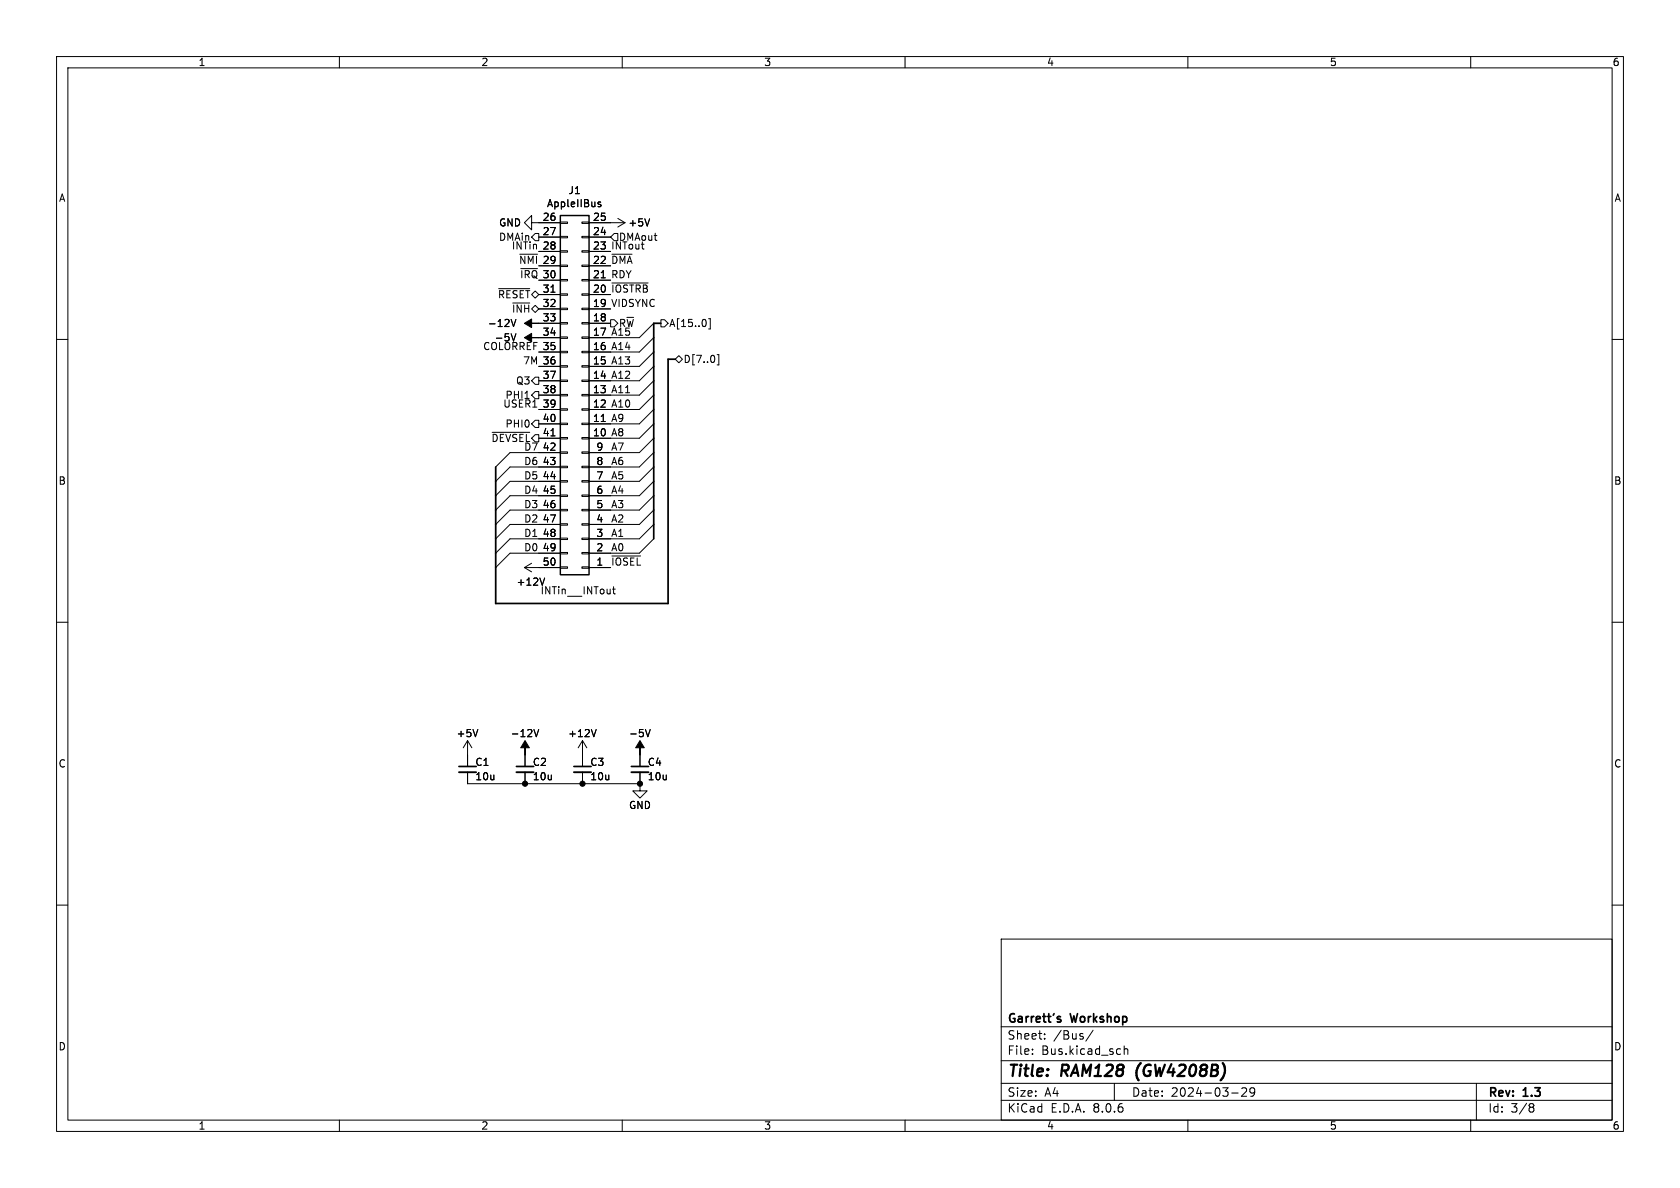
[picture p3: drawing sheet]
(kicad_sch
 (version 20231120)
 (generator "eeschema")
 (generator_version "8.0")
 (paper "A4")
 (title_block
  (title "RAM128 (GW4208B)")
  (date "2024-03-29")
  (rev "1.3")
  (company "Garrett's Workshop"))
 (lib_symbols
  (symbol "Connector_Generic:Conn_02x25_Counter_Clockwise"
   (pin_names
    (offset 1.016) hide) (exclude_from_sim no) (in_bom yes) (on_board yes)
   (property "Reference" "J" (at 1.27 33.02 0) (effects (font (size 1.27 1.27))))
   (property "Value" "Conn_02x25_Counter_Clockwise" (at 1.27 -33.02 0) (effects (font (size 1.27 1.27))))
   (property "Footprint" "" (at 0 0 0) (effects (font (size 1.27 1.27)) (hide yes)))
   (property "Datasheet" "~" (at 0 0 0) (effects (font (size 1.27 1.27)) (hide yes)))
   (property "Description" "Generic connector, double row, 02x25, counter clockwise pin numbering scheme (similar to DIP packge numbering), script generated (kicad-library-utils/schlib/autogen/connector/)" (at 0 0 0) (effects (font (size 1.27 1.27)) (hide yes)))
   (symbol "Conn_02x25_Counter_Clockwise_1_1"
    (rectangle (start -1.27 -30.353) (end 0 -30.607) (stroke (width 0.1524) (type default)) (fill (type none)))
    (rectangle (start -1.27 -27.813) (end 0 -28.067) (stroke (width 0.1524) (type default)) (fill (type none)))
    (rectangle (start -1.27 -25.273) (end 0 -25.527) (stroke (width 0.1524) (type default)) (fill (type none)))
    (rectangle (start -1.27 -22.733) (end 0 -22.987) (stroke (width 0.1524) (type default)) (fill (type none)))
    (rectangle (start -1.27 -20.193) (end 0 -20.447) (stroke (width 0.1524) (type default)) (fill (type none)))
    (rectangle (start -1.27 -17.653) (end 0 -17.907) (stroke (width 0.1524) (type default)) (fill (type none)))
    (rectangle (start -1.27 -15.113) (end 0 -15.367) (stroke (width 0.1524) (type default)) (fill (type none)))
    (rectangle (start -1.27 -12.573) (end 0 -12.827) (stroke (width 0.1524) (type default)) (fill (type none)))
    (rectangle (start -1.27 -10.033) (end 0 -10.287) (stroke (width 0.1524) (type default)) (fill (type none)))
    (rectangle (start -1.27 -7.493) (end 0 -7.747) (stroke (width 0.1524) (type default)) (fill (type none)))
    (rectangle (start -1.27 -4.953) (end 0 -5.207) (stroke (width 0.1524) (type default)) (fill (type none)))
    (rectangle (start -1.27 -2.413) (end 0 -2.667) (stroke (width 0.1524) (type default)) (fill (type none)))
    (rectangle (start -1.27 0.127) (end 0 -0.127) (stroke (width 0.1524) (type default)) (fill (type none)))
    (rectangle (start -1.27 2.667) (end 0 2.413) (stroke (width 0.1524) (type default)) (fill (type none)))
    (rectangle (start -1.27 5.207) (end 0 4.953) (stroke (width 0.1524) (type default)) (fill (type none)))
    (rectangle (start -1.27 7.747) (end 0 7.493) (stroke (width 0.1524) (type default)) (fill (type none)))
    (rectangle (start -1.27 10.287) (end 0 10.033) (stroke (width 0.1524) (type default)) (fill (type none)))
    (rectangle (start -1.27 12.827) (end 0 12.573) (stroke (width 0.1524) (type default)) (fill (type none)))
    (rectangle (start -1.27 15.367) (end 0 15.113) (stroke (width 0.1524) (type default)) (fill (type none)))
    (rectangle (start -1.27 17.907) (end 0 17.653) (stroke (width 0.1524) (type default)) (fill (type none)))
    (rectangle (start -1.27 20.447) (end 0 20.193) (stroke (width 0.1524) (type default)) (fill (type none)))
    (rectangle (start -1.27 22.987) (end 0 22.733) (stroke (width 0.1524) (type default)) (fill (type none)))
    (rectangle (start -1.27 25.527) (end 0 25.273) (stroke (width 0.1524) (type default)) (fill (type none)))
    (rectangle (start -1.27 28.067) (end 0 27.813) (stroke (width 0.1524) (type default)) (fill (type none)))
    (rectangle (start -1.27 30.607) (end 0 30.353) (stroke (width 0.1524) (type default)) (fill (type none)))
    (rectangle (start -1.27 31.75) (end 3.81 -31.75) (stroke (width 0.254) (type default)) (fill (type background)))
    (rectangle (start 3.81 -30.353) (end 2.54 -30.607) (stroke (width 0.1524) (type default)) (fill (type none)))
    (rectangle (start 3.81 -27.813) (end 2.54 -28.067) (stroke (width 0.1524) (type default)) (fill (type none)))
    (rectangle (start 3.81 -25.273) (end 2.54 -25.527) (stroke (width 0.1524) (type default)) (fill (type none)))
    (rectangle (start 3.81 -22.733) (end 2.54 -22.987) (stroke (width 0.1524) (type default)) (fill (type none)))
    (rectangle (start 3.81 -20.193) (end 2.54 -20.447) (stroke (width 0.1524) (type default)) (fill (type none)))
    (rectangle (start 3.81 -17.653) (end 2.54 -17.907) (stroke (width 0.1524) (type default)) (fill (type none)))
    (rectangle (start 3.81 -15.113) (end 2.54 -15.367) (stroke (width 0.1524) (type default)) (fill (type none)))
    (rectangle (start 3.81 -12.573) (end 2.54 -12.827) (stroke (width 0.1524) (type default)) (fill (type none)))
    (rectangle (start 3.81 -10.033) (end 2.54 -10.287) (stroke (width 0.1524) (type default)) (fill (type none)))
    (rectangle (start 3.81 -7.493) (end 2.54 -7.747) (stroke (width 0.1524) (type default)) (fill (type none)))
    (rectangle (start 3.81 -4.953) (end 2.54 -5.207) (stroke (width 0.1524) (type default)) (fill (type none)))
    (rectangle (start 3.81 -2.413) (end 2.54 -2.667) (stroke (width 0.1524) (type default)) (fill (type none)))
    (rectangle (start 3.81 0.127) (end 2.54 -0.127) (stroke (width 0.1524) (type default)) (fill (type none)))
    (rectangle (start 3.81 2.667) (end 2.54 2.413) (stroke (width 0.1524) (type default)) (fill (type none)))
    (rectangle (start 3.81 5.207) (end 2.54 4.953) (stroke (width 0.1524) (type default)) (fill (type none)))
    (rectangle (start 3.81 7.747) (end 2.54 7.493) (stroke (width 0.1524) (type default)) (fill (type none)))
    (rectangle (start 3.81 10.287) (end 2.54 10.033) (stroke (width 0.1524) (type default)) (fill (type none)))
    (rectangle (start 3.81 12.827) (end 2.54 12.573) (stroke (width 0.1524) (type default)) (fill (type none)))
    (rectangle (start 3.81 15.367) (end 2.54 15.113) (stroke (width 0.1524) (type default)) (fill (type none)))
    (rectangle (start 3.81 17.907) (end 2.54 17.653) (stroke (width 0.1524) (type default)) (fill (type none)))
    (rectangle (start 3.81 20.447) (end 2.54 20.193) (stroke (width 0.1524) (type default)) (fill (type none)))
    (rectangle (start 3.81 22.987) (end 2.54 22.733) (stroke (width 0.1524) (type default)) (fill (type none)))
    (rectangle (start 3.81 25.527) (end 2.54 25.273) (stroke (width 0.1524) (type default)) (fill (type none)))
    (rectangle (start 3.81 28.067) (end 2.54 27.813) (stroke (width 0.1524) (type default)) (fill (type none)))
    (rectangle (start 3.81 30.607) (end 2.54 30.353) (stroke (width 0.1524) (type default)) (fill (type none)))
    (pin passive line (at -5.08 30.48 0) (length 3.81) (name "Pin_1" (effects (font (size 1.27 1.27)))) (number "1" (effects (font (size 1.27 1.27)))))
    (pin passive line (at -5.08 7.62 0) (length 3.81) (name "Pin_10" (effects (font (size 1.27 1.27)))) (number "10" (effects (font (size 1.27 1.27)))))
    (pin passive line (at -5.08 5.08 0) (length 3.81) (name "Pin_11" (effects (font (size 1.27 1.27)))) (number "11" (effects (font (size 1.27 1.27)))))
    (pin passive line (at -5.08 2.54 0) (length 3.81) (name "Pin_12" (effects (font (size 1.27 1.27)))) (number "12" (effects (font (size 1.27 1.27)))))
    (pin passive line (at -5.08 0 0) (length 3.81) (name "Pin_13" (effects (font (size 1.27 1.27)))) (number "13" (effects (font (size 1.27 1.27)))))
    (pin passive line (at -5.08 -2.54 0) (length 3.81) (name "Pin_14" (effects (font (size 1.27 1.27)))) (number "14" (effects (font (size 1.27 1.27)))))
    (pin passive line (at -5.08 -5.08 0) (length 3.81) (name "Pin_15" (effects (font (size 1.27 1.27)))) (number "15" (effects (font (size 1.27 1.27)))))
    (pin passive line (at -5.08 -7.62 0) (length 3.81) (name "Pin_16" (effects (font (size 1.27 1.27)))) (number "16" (effects (font (size 1.27 1.27)))))
    (pin passive line (at -5.08 -10.16 0) (length 3.81) (name "Pin_17" (effects (font (size 1.27 1.27)))) (number "17" (effects (font (size 1.27 1.27)))))
    (pin passive line (at -5.08 -12.7 0) (length 3.81) (name "Pin_18" (effects (font (size 1.27 1.27)))) (number "18" (effects (font (size 1.27 1.27)))))
    (pin passive line (at -5.08 -15.24 0) (length 3.81) (name "Pin_19" (effects (font (size 1.27 1.27)))) (number "19" (effects (font (size 1.27 1.27)))))
    (pin passive line (at -5.08 27.94 0) (length 3.81) (name "Pin_2" (effects (font (size 1.27 1.27)))) (number "2" (effects (font (size 1.27 1.27)))))
    (pin passive line (at -5.08 -17.78 0) (length 3.81) (name "Pin_20" (effects (font (size 1.27 1.27)))) (number "20" (effects (font (size 1.27 1.27)))))
    (pin passive line (at -5.08 -20.32 0) (length 3.81) (name "Pin_21" (effects (font (size 1.27 1.27)))) (number "21" (effects (font (size 1.27 1.27)))))
    (pin passive line (at -5.08 -22.86 0) (length 3.81) (name "Pin_22" (effects (font (size 1.27 1.27)))) (number "22" (effects (font (size 1.27 1.27)))))
    (pin passive line (at -5.08 -25.4 0) (length 3.81) (name "Pin_23" (effects (font (size 1.27 1.27)))) (number "23" (effects (font (size 1.27 1.27)))))
    (pin passive line (at -5.08 -27.94 0) (length 3.81) (name "Pin_24" (effects (font (size 1.27 1.27)))) (number "24" (effects (font (size 1.27 1.27)))))
    (pin passive line (at -5.08 -30.48 0) (length 3.81) (name "Pin_25" (effects (font (size 1.27 1.27)))) (number "25" (effects (font (size 1.27 1.27)))))
    (pin passive line (at 7.62 -30.48 180) (length 3.81) (name "Pin_26" (effects (font (size 1.27 1.27)))) (number "26" (effects (font (size 1.27 1.27)))))
    (pin passive line (at 7.62 -27.94 180) (length 3.81) (name "Pin_27" (effects (font (size 1.27 1.27)))) (number "27" (effects (font (size 1.27 1.27)))))
    (pin passive line (at 7.62 -25.4 180) (length 3.81) (name "Pin_28" (effects (font (size 1.27 1.27)))) (number "28" (effects (font (size 1.27 1.27)))))
    (pin passive line (at 7.62 -22.86 180) (length 3.81) (name "Pin_29" (effects (font (size 1.27 1.27)))) (number "29" (effects (font (size 1.27 1.27)))))
    (pin passive line (at -5.08 25.4 0) (length 3.81) (name "Pin_3" (effects (font (size 1.27 1.27)))) (number "3" (effects (font (size 1.27 1.27)))))
    (pin passive line (at 7.62 -20.32 180) (length 3.81) (name "Pin_30" (effects (font (size 1.27 1.27)))) (number "30" (effects (font (size 1.27 1.27)))))
    (pin passive line (at 7.62 -17.78 180) (length 3.81) (name "Pin_31" (effects (font (size 1.27 1.27)))) (number "31" (effects (font (size 1.27 1.27)))))
    (pin passive line (at 7.62 -15.24 180) (length 3.81) (name "Pin_32" (effects (font (size 1.27 1.27)))) (number "32" (effects (font (size 1.27 1.27)))))
    (pin passive line (at 7.62 -12.7 180) (length 3.81) (name "Pin_33" (effects (font (size 1.27 1.27)))) (number "33" (effects (font (size 1.27 1.27)))))
    (pin passive line (at 7.62 -10.16 180) (length 3.81) (name "Pin_34" (effects (font (size 1.27 1.27)))) (number "34" (effects (font (size 1.27 1.27)))))
    (pin passive line (at 7.62 -7.62 180) (length 3.81) (name "Pin_35" (effects (font (size 1.27 1.27)))) (number "35" (effects (font (size 1.27 1.27)))))
    (pin passive line (at 7.62 -5.08 180) (length 3.81) (name "Pin_36" (effects (font (size 1.27 1.27)))) (number "36" (effects (font (size 1.27 1.27)))))
    (pin passive line (at 7.62 -2.54 180) (length 3.81) (name "Pin_37" (effects (font (size 1.27 1.27)))) (number "37" (effects (font (size 1.27 1.27)))))
    (pin passive line (at 7.62 0 180) (length 3.81) (name "Pin_38" (effects (font (size 1.27 1.27)))) (number "38" (effects (font (size 1.27 1.27)))))
    (pin passive line (at 7.62 2.54 180) (length 3.81) (name "Pin_39" (effects (font (size 1.27 1.27)))) (number "39" (effects (font (size 1.27 1.27)))))
    (pin passive line (at -5.08 22.86 0) (length 3.81) (name "Pin_4" (effects (font (size 1.27 1.27)))) (number "4" (effects (font (size 1.27 1.27)))))
    (pin passive line (at 7.62 5.08 180) (length 3.81) (name "Pin_40" (effects (font (size 1.27 1.27)))) (number "40" (effects (font (size 1.27 1.27)))))
    (pin passive line (at 7.62 7.62 180) (length 3.81) (name "Pin_41" (effects (font (size 1.27 1.27)))) (number "41" (effects (font (size 1.27 1.27)))))
    (pin passive line (at 7.62 10.16 180) (length 3.81) (name "Pin_42" (effects (font (size 1.27 1.27)))) (number "42" (effects (font (size 1.27 1.27)))))
    (pin passive line (at 7.62 12.7 180) (length 3.81) (name "Pin_43" (effects (font (size 1.27 1.27)))) (number "43" (effects (font (size 1.27 1.27)))))
    (pin passive line (at 7.62 15.24 180) (length 3.81) (name "Pin_44" (effects (font (size 1.27 1.27)))) (number "44" (effects (font (size 1.27 1.27)))))
    (pin passive line (at 7.62 17.78 180) (length 3.81) (name "Pin_45" (effects (font (size 1.27 1.27)))) (number "45" (effects (font (size 1.27 1.27)))))
    (pin passive line (at 7.62 20.32 180) (length 3.81) (name "Pin_46" (effects (font (size 1.27 1.27)))) (number "46" (effects (font (size 1.27 1.27)))))
    (pin passive line (at 7.62 22.86 180) (length 3.81) (name "Pin_47" (effects (font (size 1.27 1.27)))) (number "47" (effects (font (size 1.27 1.27)))))
    (pin passive line (at 7.62 25.4 180) (length 3.81) (name "Pin_48" (effects (font (size 1.27 1.27)))) (number "48" (effects (font (size 1.27 1.27)))))
    (pin passive line (at 7.62 27.94 180) (length 3.81) (name "Pin_49" (effects (font (size 1.27 1.27)))) (number "49" (effects (font (size 1.27 1.27)))))
    (pin passive line (at -5.08 20.32 0) (length 3.81) (name "Pin_5" (effects (font (size 1.27 1.27)))) (number "5" (effects (font (size 1.27 1.27)))))
    (pin passive line (at 7.62 30.48 180) (length 3.81) (name "Pin_50" (effects (font (size 1.27 1.27)))) (number "50" (effects (font (size 1.27 1.27)))))
    (pin passive line (at -5.08 17.78 0) (length 3.81) (name "Pin_6" (effects (font (size 1.27 1.27)))) (number "6" (effects (font (size 1.27 1.27)))))
    (pin passive line (at -5.08 15.24 0) (length 3.81) (name "Pin_7" (effects (font (size 1.27 1.27)))) (number "7" (effects (font (size 1.27 1.27)))))
    (pin passive line (at -5.08 12.7 0) (length 3.81) (name "Pin_8" (effects (font (size 1.27 1.27)))) (number "8" (effects (font (size 1.27 1.27)))))
    (pin passive line (at -5.08 10.16 0) (length 3.81) (name "Pin_9" (effects (font (size 1.27 1.27)))) (number "9" (effects (font (size 1.27 1.27)))))))
  (symbol "Device:C_Small"
   (pin_numbers hide)
   (pin_names
    (offset 0.254) hide) (exclude_from_sim no) (in_bom yes) (on_board yes)
   (property "Reference" "C" (at 0.254 1.778 0) (effects (font (size 1.27 1.27)) (justify left)))
   (property "Value" "C_Small" (at 0.254 -2.032 0) (effects (font (size 1.27 1.27)) (justify left)))
   (property "Footprint" "" (at 0 0 0) (effects (font (size 1.27 1.27)) (hide yes)))
   (property "Datasheet" "~" (at 0 0 0) (effects (font (size 1.27 1.27)) (hide yes)))
   (property "Description" "Unpolarized capacitor, small symbol" (at 0 0 0) (effects (font (size 1.27 1.27)) (hide yes)))
   (symbol "C_Small_0_1"
    (polyline (pts (xy -1.524 -0.508) (xy 1.524 -0.508)) (stroke (width 0.3302) (type default)) (fill (type none)))
    (polyline (pts (xy -1.524 0.508) (xy 1.524 0.508)) (stroke (width 0.3048) (type default)) (fill (type none))))
   (symbol "C_Small_1_1"
    (pin passive line (at 0 2.54 270) (length 2.032) (name "~" (effects (font (size 1.27 1.27)))) (number "1" (effects (font (size 1.27 1.27)))))
    (pin passive line (at 0 -2.54 90) (length 2.032) (name "~" (effects (font (size 1.27 1.27)))) (number "2" (effects (font (size 1.27 1.27)))))))
  (symbol "power:+12V"
   (power)
   (pin_names
    (offset 0)) (exclude_from_sim no) (in_bom yes) (on_board yes)
   (property "Reference" "#PWR" (at 0 -3.81 0) (effects (font (size 1.27 1.27)) (hide yes)))
   (property "Value" "+12V" (at 0 3.556 0) (effects (font (size 1.27 1.27))))
   (property "Footprint" "" (at 0 0 0) (effects (font (size 1.27 1.27)) (hide yes)))
   (property "Datasheet" "" (at 0 0 0) (effects (font (size 1.27 1.27)) (hide yes)))
   (property "Description" "Power symbol creates a global label with name \"+12V\"" (at 0 0 0) (effects (font (size 1.27 1.27)) (hide yes)))
   (symbol "+12V_0_1"
    (polyline (pts (xy -0.762 1.27) (xy 0 2.54)) (stroke (width 0) (type default)) (fill (type none)))
    (polyline (pts (xy 0 0) (xy 0 2.54)) (stroke (width 0) (type default)) (fill (type none)))
    (polyline (pts (xy 0 2.54) (xy 0.762 1.27)) (stroke (width 0) (type default)) (fill (type none))))
   (symbol "+12V_1_1"
    (pin power_in line (at 0 0 90) (length 0) hide (name "+12V" (effects (font (size 1.27 1.27)))) (number "1" (effects (font (size 1.27 1.27)))))))
  (symbol "power:+5V"
   (power)
   (pin_names
    (offset 0)) (exclude_from_sim no) (in_bom yes) (on_board yes)
   (property "Reference" "#PWR" (at 0 -3.81 0) (effects (font (size 1.27 1.27)) (hide yes)))
   (property "Value" "+5V" (at 0 3.556 0) (effects (font (size 1.27 1.27))))
   (property "Footprint" "" (at 0 0 0) (effects (font (size 1.27 1.27)) (hide yes)))
   (property "Datasheet" "" (at 0 0 0) (effects (font (size 1.27 1.27)) (hide yes)))
   (property "Description" "Power symbol creates a global label with name \"+5V\"" (at 0 0 0) (effects (font (size 1.27 1.27)) (hide yes)))
   (symbol "+5V_0_1"
    (polyline (pts (xy -0.762 1.27) (xy 0 2.54)) (stroke (width 0) (type default)) (fill (type none)))
    (polyline (pts (xy 0 0) (xy 0 2.54)) (stroke (width 0) (type default)) (fill (type none)))
    (polyline (pts (xy 0 2.54) (xy 0.762 1.27)) (stroke (width 0) (type default)) (fill (type none))))
   (symbol "+5V_1_1"
    (pin power_in line (at 0 0 90) (length 0) hide (name "+5V" (effects (font (size 1.27 1.27)))) (number "1" (effects (font (size 1.27 1.27)))))))
  (symbol "power:-12V"
   (power)
   (pin_names
    (offset 0)) (exclude_from_sim no) (in_bom yes) (on_board yes)
   (property "Reference" "#PWR" (at 0 2.54 0) (effects (font (size 1.27 1.27)) (hide yes)))
   (property "Value" "-12V" (at 0 3.81 0) (effects (font (size 1.27 1.27))))
   (property "Footprint" "" (at 0 0 0) (effects (font (size 1.27 1.27)) (hide yes)))
   (property "Datasheet" "" (at 0 0 0) (effects (font (size 1.27 1.27)) (hide yes)))
   (property "Description" "Power symbol creates a global label with name \"-12V\"" (at 0 0 0) (effects (font (size 1.27 1.27)) (hide yes)))
   (symbol "-12V_0_0"
    (pin power_in line (at 0 0 90) (length 0) hide (name "-12V" (effects (font (size 1.27 1.27)))) (number "1" (effects (font (size 1.27 1.27))))))
   (symbol "-12V_0_1"
    (polyline (pts (xy 0 0) (xy 0 1.27) (xy 0.762 1.27) (xy 0 2.54) (xy -0.762 1.27) (xy 0 1.27)) (stroke (width 0) (type default)) (fill (type outline)))))
  (symbol "power:-5V"
   (power)
   (pin_names
    (offset 0)) (exclude_from_sim no) (in_bom yes) (on_board yes)
   (property "Reference" "#PWR" (at 0 2.54 0) (effects (font (size 1.27 1.27)) (hide yes)))
   (property "Value" "-5V" (at 0 3.81 0) (effects (font (size 1.27 1.27))))
   (property "Footprint" "" (at 0 0 0) (effects (font (size 1.27 1.27)) (hide yes)))
   (property "Datasheet" "" (at 0 0 0) (effects (font (size 1.27 1.27)) (hide yes)))
   (property "Description" "Power symbol creates a global label with name \"-5V\"" (at 0 0 0) (effects (font (size 1.27 1.27)) (hide yes)))
   (symbol "-5V_0_0"
    (pin power_in line (at 0 0 90) (length 0) hide (name "-5V" (effects (font (size 1.27 1.27)))) (number "1" (effects (font (size 1.27 1.27))))))
   (symbol "-5V_0_1"
    (polyline (pts (xy 0 0) (xy 0 1.27) (xy 0.762 1.27) (xy 0 2.54) (xy -0.762 1.27) (xy 0 1.27)) (stroke (width 0) (type default)) (fill (type outline)))))
  (symbol "power:GND"
   (power)
   (pin_names
    (offset 0)) (exclude_from_sim no) (in_bom yes) (on_board yes)
   (property "Reference" "#PWR" (at 0 -6.35 0) (effects (font (size 1.27 1.27)) (hide yes)))
   (property "Value" "GND" (at 0 -3.81 0) (effects (font (size 1.27 1.27))))
   (property "Footprint" "" (at 0 0 0) (effects (font (size 1.27 1.27)) (hide yes)))
   (property "Datasheet" "" (at 0 0 0) (effects (font (size 1.27 1.27)) (hide yes)))
   (property "Description" "Power symbol creates a global label with name \"GND\" , ground" (at 0 0 0) (effects (font (size 1.27 1.27)) (hide yes)))
   (symbol "GND_0_1"
    (polyline (pts (xy 0 0) (xy 0 -1.27) (xy 1.27 -1.27) (xy 0 -2.54) (xy -1.27 -1.27) (xy 0 -1.27)) (stroke (width 0) (type default)) (fill (type none))))
   (symbol "GND_1_1"
    (pin power_in line (at 0 0 270) (length 0) hide (name "GND" (effects (font (size 1.27 1.27)))) (number "1" (effects (font (size 1.27 1.27))))))))
 (junction
  (at 102.979 138.539)
  (diameter 0)
  (color 0 0 0 0))
 (junction
  (at 113.139 138.539)
  (diameter 0)
  (color 0 0 0 0))
 (junction
  (at 92.819 138.539)
  (diameter 0)
  (color 0 0 0 0))
 (bus_entry
  (at 87.63 95.25)
  (size 2.54 -2.54)
  (stroke (width 0) (type default)))
 (bus_entry
  (at 115.57 82.55)
  (size -2.54 2.54)
  (stroke (width 0) (type default)))
 (bus_entry
  (at 115.57 85.09)
  (size -2.54 2.54)
  (stroke (width 0) (type default)))
 (bus_entry
  (at 115.57 74.93)
  (size -2.54 2.54)
  (stroke (width 0) (type default)))
 (bus_entry
  (at 115.57 57.15)
  (size -2.54 2.54)
  (stroke (width 0) (type default)))
 (bus_entry
  (at 87.63 97.79)
  (size 2.54 -2.54)
  (stroke (width 0) (type default)))
 (bus_entry
  (at 115.57 77.47)
  (size -2.54 2.54)
  (stroke (width 0) (type default)))
 (bus_entry
  (at 115.57 59.69)
  (size -2.54 2.54)
  (stroke (width 0) (type default)))
 (bus_entry
  (at 115.57 90.17)
  (size -2.54 2.54)
  (stroke (width 0) (type default)))
 (bus_entry
  (at 115.57 95.25)
  (size -2.54 2.54)
  (stroke (width 0) (type default)))
 (bus_entry
  (at 115.57 69.85)
  (size -2.54 2.54)
  (stroke (width 0) (type default)))
 (bus_entry
  (at 87.63 85.09)
  (size 2.54 -2.54)
  (stroke (width 0) (type default)))
 (bus_entry
  (at 115.57 80.01)
  (size -2.54 2.54)
  (stroke (width 0) (type default)))
 (bus_entry
  (at 115.57 67.31)
  (size -2.54 2.54)
  (stroke (width 0) (type default)))
 (bus_entry
  (at 115.57 64.77)
  (size -2.54 2.54)
  (stroke (width 0) (type default)))
 (bus_entry
  (at 115.57 62.23)
  (size -2.54 2.54)
  (stroke (width 0) (type default)))
 (bus_entry
  (at 87.63 87.63)
  (size 2.54 -2.54)
  (stroke (width 0) (type default)))
 (bus_entry
  (at 87.63 82.55)
  (size 2.54 -2.54)
  (stroke (width 0) (type default)))
 (bus_entry
  (at 87.63 92.71)
  (size 2.54 -2.54)
  (stroke (width 0) (type default)))
 (bus_entry
  (at 87.63 90.17)
  (size 2.54 -2.54)
  (stroke (width 0) (type default)))
 (bus_entry
  (at 87.63 100.33)
  (size 2.54 -2.54)
  (stroke (width 0) (type default)))
 (bus_entry
  (at 115.57 87.63)
  (size -2.54 2.54)
  (stroke (width 0) (type default)))
 (bus_entry
  (at 115.57 72.39)
  (size -2.54 2.54)
  (stroke (width 0) (type default)))
 (bus_entry
  (at 115.57 92.71)
  (size -2.54 2.54)
  (stroke (width 0) (type default)))
 (wire
  (pts (xy 107.95 77.47) (xy 113.03 77.47))
  (stroke (width 0) (type default)))
 (wire
  (pts (xy 107.95 82.55) (xy 113.03 82.55))
  (stroke (width 0) (type default)))
 (wire
  (pts (xy 107.95 90.17) (xy 113.03 90.17))
  (stroke (width 0) (type default)))
 (wire
  (pts (xy 90.17 85.09) (xy 95.25 85.09))
  (stroke (width 0) (type default)))
 (wire
  (pts (xy 107.95 64.77) (xy 113.03 64.77))
  (stroke (width 0) (type default)))
 (bus
  (pts (xy 115.57 57.15) (xy 115.57 59.69))
  (stroke (width 0) (type default)))
 (wire
  (pts (xy 102.979 138.539) (xy 113.139 138.539))
  (stroke (width 0) (type default)))
 (wire
  (pts (xy 107.95 69.85) (xy 113.03 69.85))
  (stroke (width 0) (type default)))
 (bus
  (pts (xy 87.63 90.17) (xy 87.63 92.71))
  (stroke (width 0) (type default)))
 (bus
  (pts (xy 87.63 85.09) (xy 87.63 87.63))
  (stroke (width 0) (type default)))
 (wire
  (pts (xy 90.17 82.55) (xy 95.25 82.55))
  (stroke (width 0) (type default)))
 (wire
  (pts (xy 82.659 138.539) (xy 92.819 138.539))
  (stroke (width 0) (type default)))
 (wire
  (pts (xy 90.17 92.71) (xy 95.25 92.71))
  (stroke (width 0) (type default)))
 (bus
  (pts (xy 115.57 62.23) (xy 115.57 64.77))
  (stroke (width 0) (type default)))
 (wire
  (pts (xy 92.819 138.539) (xy 102.979 138.539))
  (stroke (width 0) (type default)))
 (bus
  (pts (xy 115.57 90.17) (xy 115.57 92.71))
  (stroke (width 0) (type default)))
 (wire
  (pts (xy 107.95 87.63) (xy 113.03 87.63))
  (stroke (width 0) (type default)))
 (bus
  (pts (xy 115.57 64.77) (xy 115.57 67.31))
  (stroke (width 0) (type default)))
 (bus
  (pts (xy 118.11 106.68) (xy 87.63 106.68))
  (stroke (width 0) (type default)))
 (bus
  (pts (xy 87.63 87.63) (xy 87.63 90.17))
  (stroke (width 0) (type default)))
 (bus
  (pts (xy 115.57 80.01) (xy 115.57 82.55))
  (stroke (width 0) (type default)))
 (bus
  (pts (xy 115.57 82.55) (xy 115.57 85.09))
  (stroke (width 0) (type default)))
 (bus
  (pts (xy 115.57 85.09) (xy 115.57 87.63))
  (stroke (width 0) (type default)))
 (bus
  (pts (xy 115.57 87.63) (xy 115.57 90.17))
  (stroke (width 0) (type default)))
 (bus
  (pts (xy 87.63 82.55) (xy 87.63 85.09))
  (stroke (width 0) (type default)))
 (bus
  (pts (xy 115.57 72.39) (xy 115.57 74.93))
  (stroke (width 0) (type default)))
 (wire
  (pts (xy 90.17 95.25) (xy 95.25 95.25))
  (stroke (width 0) (type default)))
 (wire
  (pts (xy 90.17 87.63) (xy 95.25 87.63))
  (stroke (width 0) (type default)))
 (bus
  (pts (xy 115.57 92.71) (xy 115.57 95.25))
  (stroke (width 0) (type default)))
 (wire
  (pts (xy 107.95 59.69) (xy 113.03 59.69))
  (stroke (width 0) (type default)))
 (bus
  (pts (xy 87.63 97.79) (xy 87.63 100.33))
  (stroke (width 0) (type default)))
 (wire
  (pts (xy 107.95 80.01) (xy 113.03 80.01))
  (stroke (width 0) (type default)))
 (wire
  (pts (xy 107.95 74.93) (xy 113.03 74.93))
  (stroke (width 0) (type default)))
 (wire
  (pts (xy 107.95 85.09) (xy 113.03 85.09))
  (stroke (width 0) (type default)))
 (bus
  (pts (xy 118.11 63.5) (xy 119.38 63.5))
  (stroke (width 0) (type default)))
 (wire
  (pts (xy 107.95 95.25) (xy 113.03 95.25))
  (stroke (width 0) (type default)))
 (bus
  (pts (xy 115.57 69.85) (xy 115.57 72.39))
  (stroke (width 0) (type default)))
 (bus
  (pts (xy 115.57 67.31) (xy 115.57 69.85))
  (stroke (width 0) (type default)))
 (wire
  (pts (xy 107.95 72.39) (xy 113.03 72.39))
  (stroke (width 0) (type default)))
 (wire
  (pts (xy 102.87 105.41) (xy 100.33 105.41))
  (stroke (width 0) (type default)))
 (wire
  (pts (xy 107.95 97.79) (xy 113.03 97.79))
  (stroke (width 0) (type default)))
 (wire
  (pts (xy 107.95 92.71) (xy 113.03 92.71))
  (stroke (width 0) (type default)))
 (bus
  (pts (xy 115.57 74.93) (xy 115.57 77.47))
  (stroke (width 0) (type default)))
 (bus
  (pts (xy 115.57 77.47) (xy 115.57 80.01))
  (stroke (width 0) (type default)))
 (bus
  (pts (xy 87.63 100.33) (xy 87.63 106.68))
  (stroke (width 0) (type default)))
 (wire
  (pts (xy 107.95 67.31) (xy 113.03 67.31))
  (stroke (width 0) (type default)))
 (wire
  (pts (xy 107.95 62.23) (xy 113.03 62.23))
  (stroke (width 0) (type default)))
 (bus
  (pts (xy 87.63 92.71) (xy 87.63 95.25))
  (stroke (width 0) (type default)))
 (wire
  (pts (xy 90.17 97.79) (xy 95.25 97.79))
  (stroke (width 0) (type default)))
 (bus
  (pts (xy 118.11 63.5) (xy 118.11 106.68))
  (stroke (width 0) (type default)))
 (bus
  (pts (xy 115.57 57.15) (xy 116.84 57.15))
  (stroke (width 0) (type default)))
 (wire
  (pts (xy 90.17 80.01) (xy 95.25 80.01))
  (stroke (width 0) (type default)))
 (bus
  (pts (xy 87.63 95.25) (xy 87.63 97.79))
  (stroke (width 0) (type default)))
 (bus
  (pts (xy 115.57 59.69) (xy 115.57 62.23))
  (stroke (width 0) (type default)))
 (wire
  (pts (xy 90.17 90.17) (xy 95.25 90.17))
  (stroke (width 0) (type default)))
 (label "~{IRQ}"
  (at 95.25 49.53 180)
  (fields_autoplaced yes)
  (effects (font (size 1.27 1.27)) (justify right bottom)))
 (label "A12"
  (at 107.95 67.31 0)
  (fields_autoplaced yes)
  (effects (font (size 1.27 1.27)) (justify left bottom)))
 (label "VIDSYNC"
  (at 107.95 54.61 0)
  (fields_autoplaced yes)
  (effects (font (size 1.27 1.27)) (justify left bottom)))
 (label "A4"
  (at 107.95 87.63 0)
  (fields_autoplaced yes)
  (effects (font (size 1.27 1.27)) (justify left bottom)))
 (label "D2"
  (at 95.25 92.71 180)
  (fields_autoplaced yes)
  (effects (font (size 1.27 1.27)) (justify right bottom)))
 (label "D3"
  (at 95.25 90.17 180)
  (fields_autoplaced yes)
  (effects (font (size 1.27 1.27)) (justify right bottom)))
 (label "~{IOSTRB}"
  (at 107.95 52.07 0)
  (fields_autoplaced yes)
  (effects (font (size 1.27 1.27)) (justify left bottom)))
 (label "A6"
  (at 107.95 82.55 0)
  (fields_autoplaced yes)
  (effects (font (size 1.27 1.27)) (justify left bottom)))
 (label "A1"
  (at 107.95 95.25 0)
  (fields_autoplaced yes)
  (effects (font (size 1.27 1.27)) (justify left bottom)))
 (label "A3"
  (at 107.95 90.17 0)
  (fields_autoplaced yes)
  (effects (font (size 1.27 1.27)) (justify left bottom)))
 (label "RDY"
  (at 107.95 49.53 0)
  (fields_autoplaced yes)
  (effects (font (size 1.27 1.27)) (justify left bottom)))
 (label "~{NMI}"
  (at 95.25 46.99 180)
  (fields_autoplaced yes)
  (effects (font (size 1.27 1.27)) (justify right bottom)))
 (label "D6"
  (at 95.25 82.55 180)
  (fields_autoplaced yes)
  (effects (font (size 1.27 1.27)) (justify right bottom)))
 (label "INTin"
  (at 100.33 105.41 180)
  (fields_autoplaced yes)
  (effects (font (size 1.27 1.27)) (justify right bottom)))
 (label "D0"
  (at 95.25 97.79 180)
  (fields_autoplaced yes)
  (effects (font (size 1.27 1.27)) (justify right bottom)))
 (label "A13"
  (at 107.95 64.77 0)
  (fields_autoplaced yes)
  (effects (font (size 1.27 1.27)) (justify left bottom)))
 (label "A0"
  (at 107.95 97.79 0)
  (fields_autoplaced yes)
  (effects (font (size 1.27 1.27)) (justify left bottom)))
 (label "~{IOSEL}"
  (at 107.95 100.33 0)
  (fields_autoplaced yes)
  (effects (font (size 1.27 1.27)) (justify left bottom)))
 (label "A11"
  (at 107.95 69.85 0)
  (fields_autoplaced yes)
  (effects (font (size 1.27 1.27)) (justify left bottom)))
 (label "~{DMA}"
  (at 107.95 46.99 0)
  (fields_autoplaced yes)
  (effects (font (size 1.27 1.27)) (justify left bottom)))
 (label "D5"
  (at 95.25 85.09 180)
  (fields_autoplaced yes)
  (effects (font (size 1.27 1.27)) (justify right bottom)))
 (label "INTout"
  (at 102.87 105.41 0)
  (fields_autoplaced yes)
  (effects (font (size 1.27 1.27)) (justify left bottom)))
 (label "D1"
  (at 95.25 95.25 180)
  (fields_autoplaced yes)
  (effects (font (size 1.27 1.27)) (justify right bottom)))
 (label "COLORREF"
  (at 95.25 62.23 180)
  (fields_autoplaced yes)
  (effects (font (size 1.27 1.27)) (justify right bottom)))
 (label "A7"
  (at 107.95 80.01 0)
  (fields_autoplaced yes)
  (effects (font (size 1.27 1.27)) (justify left bottom)))
 (label "A2"
  (at 107.95 92.71 0)
  (fields_autoplaced yes)
  (effects (font (size 1.27 1.27)) (justify left bottom)))
 (label "D7"
  (at 95.25 80.01 180)
  (fields_autoplaced yes)
  (effects (font (size 1.27 1.27)) (justify right bottom)))
 (label "INTout"
  (at 107.95 44.45 0)
  (fields_autoplaced yes)
  (effects (font (size 1.27 1.27)) (justify left bottom)))
 (label "A5"
  (at 107.95 85.09 0)
  (fields_autoplaced yes)
  (effects (font (size 1.27 1.27)) (justify left bottom)))
 (label "A8"
  (at 107.95 77.47 0)
  (fields_autoplaced yes)
  (effects (font (size 1.27 1.27)) (justify left bottom)))
 (label "A15"
  (at 107.95 59.69 0)
  (fields_autoplaced yes)
  (effects (font (size 1.27 1.27)) (justify left bottom)))
 (label "INTin"
  (at 95.25 44.45 180)
  (fields_autoplaced yes)
  (effects (font (size 1.27 1.27)) (justify right bottom)))
 (label "A14"
  (at 107.95 62.23 0)
  (fields_autoplaced yes)
  (effects (font (size 1.27 1.27)) (justify left bottom)))
 (label "USER1"
  (at 95.25 72.39 180)
  (fields_autoplaced yes)
  (effects (font (size 1.27 1.27)) (justify right bottom)))
 (label "7M"
  (at 95.25 64.77 180)
  (fields_autoplaced yes)
  (effects (font (size 1.27 1.27)) (justify right bottom)))
 (label "D4"
  (at 95.25 87.63 180)
  (fields_autoplaced yes)
  (effects (font (size 1.27 1.27)) (justify right bottom)))
 (label "A9"
  (at 107.95 74.93 0)
  (fields_autoplaced yes)
  (effects (font (size 1.27 1.27)) (justify left bottom)))
 (label "A10"
  (at 107.95 72.39 0)
  (fields_autoplaced yes)
  (effects (font (size 1.27 1.27)) (justify left bottom)))
 (hierarchical_label "~{DEVSEL}"
  (shape output)
  (at 95.25 77.47 180)
  (fields_autoplaced yes)
  (effects (font (size 1.27 1.27)) (justify right)))
 (hierarchical_label "DMAout"
  (shape input)
  (at 107.95 41.91 0)
  (fields_autoplaced yes)
  (effects (font (size 1.27 1.27)) (justify left)))
 (hierarchical_label "Q3"
  (shape output)
  (at 95.25 67.31 180)
  (fields_autoplaced yes)
  (effects (font (size 1.27 1.27)) (justify right)))
 (hierarchical_label "~{INH}"
  (shape tri_state)
  (at 95.25 54.61 180)
  (fields_autoplaced yes)
  (effects (font (size 1.27 1.27)) (justify right)))
 (hierarchical_label "PHI1"
  (shape output)
  (at 95.25 69.85 180)
  (fields_autoplaced yes)
  (effects (font (size 1.27 1.27)) (justify right)))
 (hierarchical_label "R~{W}"
  (shape output)
  (at 107.95 57.15 0)
  (fields_autoplaced yes)
  (effects (font (size 1.27 1.27)) (justify left)))
 (hierarchical_label "DMAin"
  (shape output)
  (at 95.25 41.91 180)
  (fields_autoplaced yes)
  (effects (font (size 1.27 1.27)) (justify right)))
 (hierarchical_label "A[15..0]"
  (shape output)
  (at 116.84 57.15 0)
  (fields_autoplaced yes)
  (effects (font (size 1.27 1.27)) (justify left)))
 (hierarchical_label "~{RESET}"
  (shape tri_state)
  (at 95.25 52.07 180)
  (fields_autoplaced yes)
  (effects (font (size 1.27 1.27)) (justify right)))
 (hierarchical_label "PHI0"
  (shape output)
  (at 95.25 74.93 180)
  (fields_autoplaced yes)
  (effects (font (size 1.27 1.27)) (justify right)))
 (hierarchical_label "D[7..0]"
  (shape bidirectional)
  (at 119.38 63.5 0)
  (fields_autoplaced yes)
  (effects (font (size 1.27 1.27)) (justify left)))
 (symbol
  (lib_id "power:-5V")
  (at 113.139 133.459 0)
  (unit 1)
  (exclude_from_sim no)
  (in_bom yes)
  (on_board yes)
  (dnp no)
  (property "Reference" "#PWR026" (at 113.139 137.269 0) (effects (font (size 1.27 1.27)) (hide yes)))
  (property "Value" "-5V" (at 113.139 129.649 0) (effects (font (size 1.27 1.27))))
  (property "Footprint" "" (at 113.139 133.459 0) (effects (font (size 1.27 1.27)) (hide yes)))
  (property "Datasheet" "" (at 113.139 133.459 0) (effects (font (size 1.27 1.27)) (hide yes)))
  (property "Description" "Power symbol creates a global label with name \"-5V\"" (at 113.139 133.459 0) (effects (font (size 1.27 1.27)) (hide yes)))
  (pin "1"))
 (symbol
  (lib_id "Device:C_Small")
  (at 102.979 135.999 0)
  (unit 1)
  (exclude_from_sim no)
  (in_bom yes)
  (on_board yes)
  (dnp no)
  (property "Reference" "C3" (at 104.249 134.729 0) (effects (font (size 1.27 1.27)) (justify left)))
  (property "Value" "10u" (at 104.249 137.269 0) (effects (font (size 1.27 1.27)) (justify left)))
  (property "Footprint" "stdpads:C_0805" (at 102.979 135.999 0) (effects (font (size 1.27 1.27)) (hide yes)))
  (property "Datasheet" "~" (at 102.979 135.999 0) (effects (font (size 1.27 1.27)) (hide yes)))
  (property "Description" "" (at 102.979 135.999 0) (effects (font (size 1.27 1.27)) (hide yes)))
  (property "LCSC Part" "C15850" (at 102.979 135.999 0) (effects (font (size 1.27 1.27)) (hide yes)))
  (pin "1")
  (pin "2"))
 (symbol
  (lib_id "power:+5V")
  (at 107.95 39.37 270)
  (unit 1)
  (exclude_from_sim no)
  (in_bom yes)
  (on_board yes)
  (dnp no)
  (property "Reference" "#PWR047" (at 104.14 39.37 0) (effects (font (size 1.27 1.27)) (hide yes)))
  (property "Value" "+5V" (at 113.03 39.37 90) (effects (font (size 1.27 1.27))))
  (property "Footprint" "" (at 107.95 39.37 0) (effects (font (size 1.27 1.27)) (hide yes)))
  (property "Datasheet" "" (at 107.95 39.37 0) (effects (font (size 1.27 1.27)) (hide yes)))
  (property "Description" "" (at 107.95 39.37 0) (effects (font (size 1.27 1.27)) (hide yes)))
  (pin "1"))
 (symbol
  (lib_id "Device:C_Small")
  (at 92.819 135.999 0)
  (unit 1)
  (exclude_from_sim no)
  (in_bom yes)
  (on_board yes)
  (dnp no)
  (property "Reference" "C2" (at 94.089 134.729 0) (effects (font (size 1.27 1.27)) (justify left)))
  (property "Value" "10u" (at 94.089 137.269 0) (effects (font (size 1.27 1.27)) (justify left)))
  (property "Footprint" "stdpads:C_0805" (at 92.819 135.999 0) (effects (font (size 1.27 1.27)) (hide yes)))
  (property "Datasheet" "~" (at 92.819 135.999 0) (effects (font (size 1.27 1.27)) (hide yes)))
  (property "Description" "" (at 92.819 135.999 0) (effects (font (size 1.27 1.27)) (hide yes)))
  (property "LCSC Part" "C15850" (at 92.819 135.999 0) (effects (font (size 1.27 1.27)) (hide yes)))
  (pin "1")
  (pin "2"))
 (symbol
  (lib_id "Device:C_Small")
  (at 113.139 135.999 0)
  (unit 1)
  (exclude_from_sim no)
  (in_bom yes)
  (on_board yes)
  (dnp no)
  (property "Reference" "C4" (at 114.409 134.729 0) (effects (font (size 1.27 1.27)) (justify left)))
  (property "Value" "10u" (at 114.409 137.269 0) (effects (font (size 1.27 1.27)) (justify left)))
  (property "Footprint" "stdpads:C_0805" (at 113.139 135.999 0) (effects (font (size 1.27 1.27)) (hide yes)))
  (property "Datasheet" "~" (at 113.139 135.999 0) (effects (font (size 1.27 1.27)) (hide yes)))
  (property "Description" "" (at 113.139 135.999 0) (effects (font (size 1.27 1.27)) (hide yes)))
  (property "LCSC Part" "C15850" (at 113.139 135.999 0) (effects (font (size 1.27 1.27)) (hide yes)))
  (pin "1")
  (pin "2"))
 (symbol
  (lib_id "power:+12V")
  (at 95.25 100.33 90)
  (unit 1)
  (exclude_from_sim no)
  (in_bom yes)
  (on_board yes)
  (dnp no)
  (property "Reference" "#PWR046" (at 99.06 100.33 0) (effects (font (size 1.27 1.27)) (hide yes)))
  (property "Value" "+12V" (at 96.52 102.87 90) (effects (font (size 1.27 1.27)) (justify left)))
  (property "Footprint" "" (at 95.25 100.33 0) (effects (font (size 1.27 1.27)) (hide yes)))
  (property "Datasheet" "" (at 95.25 100.33 0) (effects (font (size 1.27 1.27)) (hide yes)))
  (property "Description" "" (at 95.25 100.33 0) (effects (font (size 1.27 1.27)) (hide yes)))
  (pin "1"))
 (symbol
  (lib_id "power:-5V")
  (at 95.25 59.69 90)
  (unit 1)
  (exclude_from_sim no)
  (in_bom yes)
  (on_board yes)
  (dnp no)
  (property "Reference" "#PWR045" (at 92.71 59.69 0) (effects (font (size 1.27 1.27)) (hide yes)))
  (property "Value" "-5V" (at 91.44 59.69 90) (effects (font (size 1.27 1.27)) (justify left)))
  (property "Footprint" "" (at 95.25 59.69 0) (effects (font (size 1.27 1.27)) (hide yes)))
  (property "Datasheet" "" (at 95.25 59.69 0) (effects (font (size 1.27 1.27)) (hide yes)))
  (property "Description" "" (at 95.25 59.69 0) (effects (font (size 1.27 1.27)) (hide yes)))
  (pin "1"))
 (symbol
  (lib_id "power:-12V")
  (at 92.819 133.459 0)
  (mirror y)
  (unit 1)
  (exclude_from_sim no)
  (in_bom yes)
  (on_board yes)
  (dnp no)
  (property "Reference" "#PWR07" (at 92.819 137.269 0) (effects (font (size 1.27 1.27)) (hide yes)))
  (property "Value" "-12V" (at 92.819 129.649 0) (effects (font (size 1.27 1.27))))
  (property "Footprint" "" (at 92.819 133.459 0) (effects (font (size 1.27 1.27)) (hide yes)))
  (property "Datasheet" "" (at 92.819 133.459 0) (effects (font (size 1.27 1.27)) (hide yes)))
  (property "Description" "Power symbol creates a global label with name \"-12V\"" (at 92.819 133.459 0) (effects (font (size 1.27 1.27)) (hide yes)))
  (pin "1"))
 (symbol
  (lib_id "power:+5V")
  (at 82.659 133.459 0)
  (mirror y)
  (unit 1)
  (exclude_from_sim no)
  (in_bom yes)
  (on_board yes)
  (dnp no)
  (property "Reference" "#PWR03" (at 82.659 137.269 0) (effects (font (size 1.27 1.27)) (hide yes)))
  (property "Value" "+5V" (at 82.659 129.649 0) (effects (font (size 1.27 1.27))))
  (property "Footprint" "" (at 82.659 133.459 0) (effects (font (size 1.27 1.27)) (hide yes)))
  (property "Datasheet" "" (at 82.659 133.459 0) (effects (font (size 1.27 1.27)) (hide yes)))
  (property "Description" "" (at 82.659 133.459 0) (effects (font (size 1.27 1.27)) (hide yes)))
  (pin "1"))
 (symbol
  (lib_id "Connector_Generic:Conn_02x25_Counter_Clockwise")
  (at 102.87 69.85 180)
  (unit 1)
  (exclude_from_sim no)
  (in_bom yes)
  (on_board yes)
  (dnp no)
  (property "Reference" "J1" (at 101.6 33.655 0) (effects (font (size 1.27 1.27))))
  (property "Value" "AppleIIBus" (at 101.6 35.9664 0) (effects (font (size 1.27 1.27))))
  (property "Footprint" "stdpads:AppleIIBus_Edge" (at 102.87 69.85 0) (effects (font (size 1.27 1.27)) (hide yes)))
  (property "Datasheet" "~" (at 102.87 69.85 0) (effects (font (size 1.27 1.27)) (hide yes)))
  (property "Description" "" (at 102.87 69.85 0) (effects (font (size 1.27 1.27)) (hide yes)))
  (pin "1")
  (pin "10")
  (pin "11")
  (pin "12")
  (pin "13")
  (pin "14")
  (pin "15")
  (pin "16")
  (pin "17")
  (pin "18")
  (pin "19")
  (pin "2")
  (pin "20")
  (pin "21")
  (pin "22")
  (pin "23")
  (pin "24")
  (pin "25")
  (pin "26")
  (pin "27")
  (pin "28")
  (pin "29")
  (pin "3")
  (pin "30")
  (pin "31")
  (pin "32")
  (pin "33")
  (pin "34")
  (pin "35")
  (pin "36")
  (pin "37")
  (pin "38")
  (pin "39")
  (pin "4")
  (pin "40")
  (pin "41")
  (pin "42")
  (pin "43")
  (pin "44")
  (pin "45")
  (pin "46")
  (pin "47")
  (pin "48")
  (pin "49")
  (pin "5")
  (pin "50")
  (pin "6")
  (pin "7")
  (pin "8")
  (pin "9"))
 (symbol
  (lib_id "power:GND")
  (at 113.139 138.539 0)
  (unit 1)
  (exclude_from_sim no)
  (in_bom yes)
  (on_board yes)
  (dnp no)
  (property "Reference" "#PWR040" (at 113.139 144.889 0) (effects (font (size 1.27 1.27)) (hide yes)))
  (property "Value" "GND" (at 113.139 142.349 0) (effects (font (size 1.27 1.27))))
  (property "Footprint" "" (at 113.139 138.539 0) (effects (font (size 1.27 1.27)) (hide yes)))
  (property "Datasheet" "" (at 113.139 138.539 0) (effects (font (size 1.27 1.27)) (hide yes)))
  (property "Description" "" (at 113.139 138.539 0) (effects (font (size 1.27 1.27)) (hide yes)))
  (pin "1"))
 (symbol
  (lib_id "power:-12V")
  (at 95.25 57.15 90)
  (unit 1)
  (exclude_from_sim no)
  (in_bom yes)
  (on_board yes)
  (dnp no)
  (property "Reference" "#PWR044" (at 92.71 57.15 0) (effects (font (size 1.27 1.27)) (hide yes)))
  (property "Value" "-12V" (at 91.44 57.15 90) (effects (font (size 1.27 1.27)) (justify left)))
  (property "Footprint" "" (at 95.25 57.15 0) (effects (font (size 1.27 1.27)) (hide yes)))
  (property "Datasheet" "" (at 95.25 57.15 0) (effects (font (size 1.27 1.27)) (hide yes)))
  (property "Description" "" (at 95.25 57.15 0) (effects (font (size 1.27 1.27)) (hide yes)))
  (pin "1"))
 (symbol
  (lib_id "Device:C_Small")
  (at 82.659 135.999 0)
  (unit 1)
  (exclude_from_sim no)
  (in_bom yes)
  (on_board yes)
  (dnp no)
  (property "Reference" "C1" (at 83.929 134.729 0) (effects (font (size 1.27 1.27)) (justify left)))
  (property "Value" "10u" (at 83.929 137.269 0) (effects (font (size 1.27 1.27)) (justify left)))
  (property "Footprint" "stdpads:C_0805" (at 82.659 135.999 0) (effects (font (size 1.27 1.27)) (hide yes)))
  (property "Datasheet" "~" (at 82.659 135.999 0) (effects (font (size 1.27 1.27)) (hide yes)))
  (property "Description" "" (at 82.659 135.999 0) (effects (font (size 1.27 1.27)) (hide yes)))
  (property "LCSC Part" "C15850" (at 82.659 135.999 0) (effects (font (size 1.27 1.27)) (hide yes)))
  (pin "1")
  (pin "2"))
 (symbol
  (lib_id "power:+12V")
  (at 102.979 133.459 0)
  (mirror y)
  (unit 1)
  (exclude_from_sim no)
  (in_bom yes)
  (on_board yes)
  (dnp no)
  (property "Reference" "#PWR022" (at 102.979 137.269 0) (effects (font (size 1.27 1.27)) (hide yes)))
  (property "Value" "+12V" (at 102.979 129.649 0) (effects (font (size 1.27 1.27))))
  (property "Footprint" "" (at 102.979 133.459 0) (effects (font (size 1.27 1.27)) (hide yes)))
  (property "Datasheet" "" (at 102.979 133.459 0) (effects (font (size 1.27 1.27)) (hide yes)))
  (property "Description" "" (at 102.979 133.459 0) (effects (font (size 1.27 1.27)) (hide yes)))
  (pin "1"))
 (symbol
  (lib_id "power:GND")
  (at 95.25 39.37 270)
  (mirror x)
  (unit 1)
  (exclude_from_sim no)
  (in_bom yes)
  (on_board yes)
  (dnp no)
  (property "Reference" "#PWR043" (at 88.9 39.37 0) (effects (font (size 1.27 1.27)) (hide yes)))
  (property "Value" "GND" (at 90.17 39.37 90) (effects (font (size 1.27 1.27))))
  (property "Footprint" "" (at 95.25 39.37 0) (effects (font (size 1.27 1.27)) (hide yes)))
  (property "Datasheet" "" (at 95.25 39.37 0) (effects (font (size 1.27 1.27)) (hide yes)))
  (property "Description" "" (at 95.25 39.37 0) (effects (font (size 1.27 1.27)) (hide yes)))
  (pin "1")))
